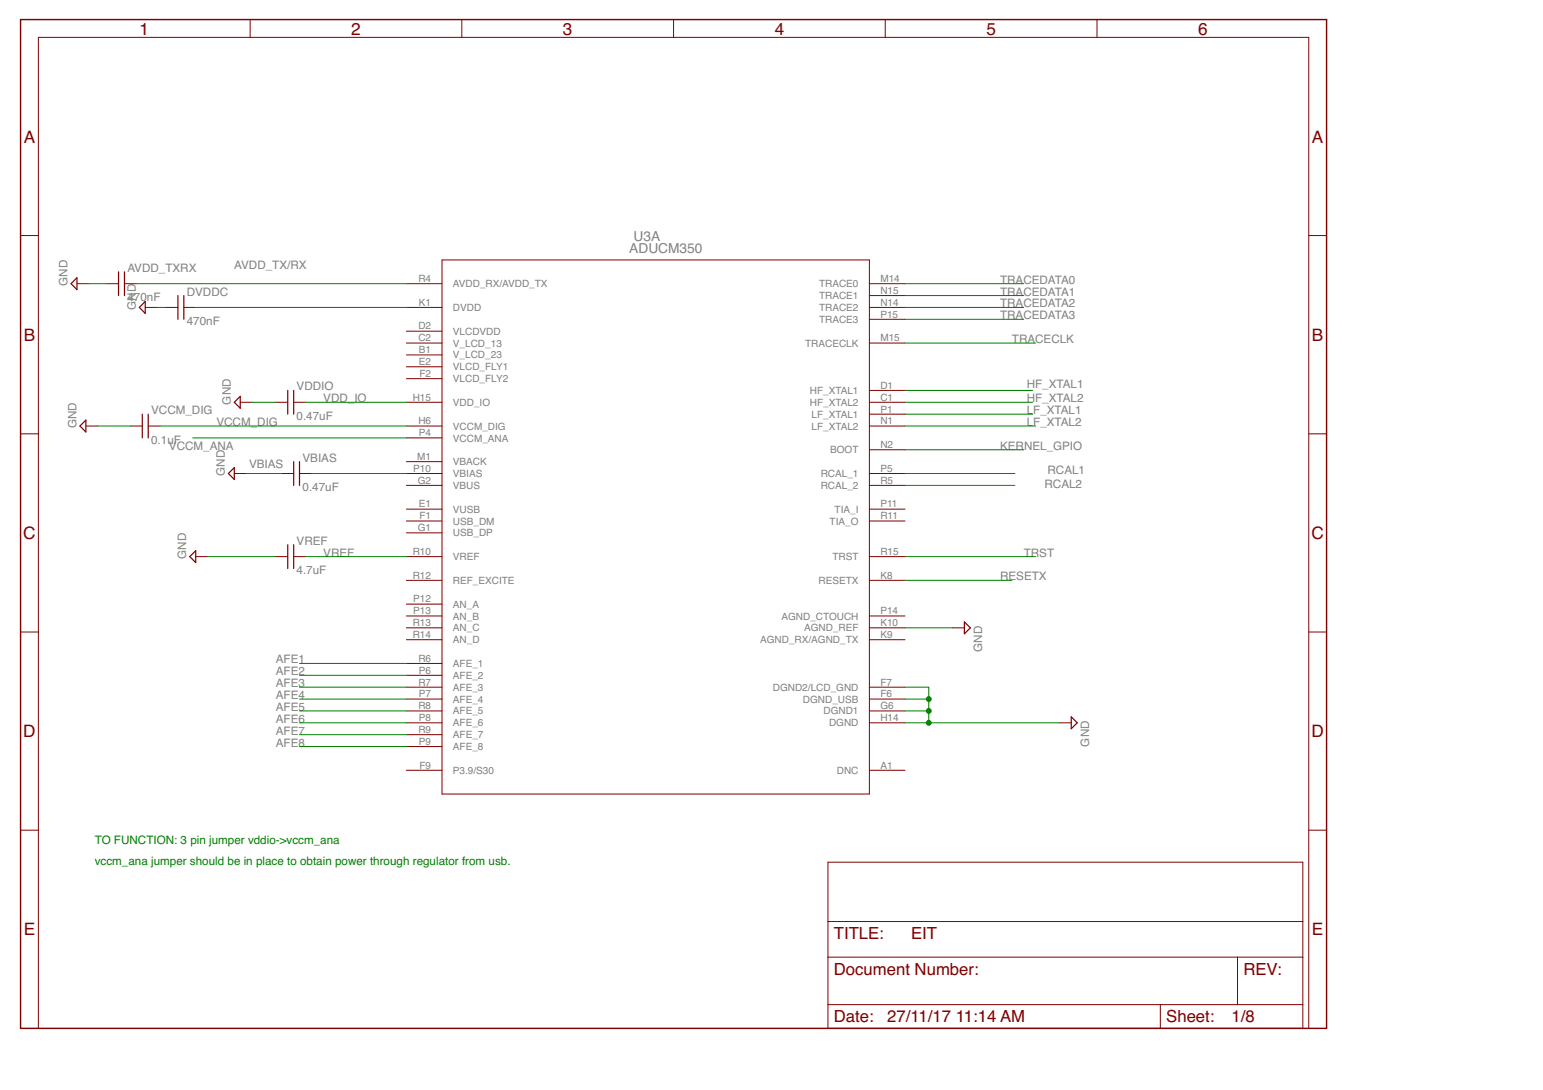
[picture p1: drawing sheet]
<svg xmlns="http://www.w3.org/2000/svg" width="297mm" height="210mm" viewBox="0 0 297 210" stroke-linecap="round" stroke-linejoin="round" font-family="sans-serif">
<g fill="none" stroke="#800000" stroke-width=".19">
<path d="M48.2 3.8v3.4M88.9 3.8v3.4M129.7 3.8v3.4M170.4 3.8v3.4M211.2 3.8v3.4M4 45.4h3.4M14.8 54.6h2.3M20.5 54.6h2.3M24 54.6h2.2M28 59.2h2.2M32 59.2h2.2M35.4 59.2h2.3"/>
<path d="M78.2 54.6h6.9M78.2 59.2h6.9M85.1 50.1h82.3v102.8h-82.3zM167.4 54.6h6.8M167.4 59.2h6.8M167.4 56.9h6.8M251.9 45.4h3.5M46.2 77.5h2.3M53.1 77.5h2.3M56.5 77.5h2.3M78.2 63.8h6.9M78.2 66.1h6.9"/>
<path d="M78.2 68.3h6.9M78.2 70.6h6.9M78.2 72.9h6.9M78.2 77.5h6.9M167.4 66.1h6.8M167.4 77.5h6.8M167.4 61.5h6.8M167.4 75.2h6.8M167.4 79.8h6.8M4 83.5h3.4M16.5 82h2.3M25.1 82h2.3"/>
<path d="M28.5 82h2.3M45.1 91.2h2.3M54.3 91.2h2.2M57.7 91.2h2.2M78.2 82h6.9M78.2 84.3h6.9M78.2 88.9h6.9M78.2 91.2h6.9M78.2 93.5h6.9M78.2 98h6.9M167.4 82h6.8M167.4 91.2h6.8"/>
<path d="M167.4 93.5h6.8M167.4 98h6.8M167.4 86.6h6.8M251.9 83.5h3.5M37.7 107.2h2.3M53.1 107.2h2.3M56.5 107.2h2.3M78.2 100.3h6.9M78.2 102.6h6.9M78.2 107.2h6.9M78.2 111.8h6.9M78.2 116.3h6.9"/>
<path d="M78.2 118.6h6.9M167.4 100.3h6.8M167.4 107.2h6.8M167.4 111.8h6.8M167.4 118.6h6.8M4 121.7h3.4M78.2 120.9h6.9M78.2 123.2h6.9M78.2 127.8h6.9M78.2 130h6.9M78.2 132.3h6.9M78.2 134.6h6.9"/>
<path d="M78.2 136.9h6.9M78.2 139.2h6.9M167.4 120.9h6.8M167.4 123.2h6.8M167.4 132.3h6.8M167.4 134.6h6.8M167.4 136.9h6.8M167.4 139.2h6.8M183.4 120.9h2.3M203.9 139.2h2.3M251.9 121.7h3.5M4 159.9h3.4"/>
<path d="M78.2 141.5h6.9M78.2 143.8h6.9M78.2 148.3h6.9M167.4 148.3h6.8M251.9 159.9h3.5M159.4 166h91.4v32h-91.4zM159.4 177.5h91.4M7.4 198v-190.8h244.5v190.8M159.4 184.3h91.4M159.4 193.5h91.4M223.4 193.5v4.5M238.2 184.3v9.2"/>
</g>
<g fill="none" stroke="#800000" stroke-width=".23">
<path d="M14.8 53.5v2.3l-1.1-1.2zM22.8 52.3v4.6M24 52.3v4.6M26.8 59.2l1.2-1.1v2.2zM34.2 56.9v4.6M35.4 56.9v4.6M27.4 79.8v4.5M28.5 79.8v4.5M46.2 76.3v2.3l-1.1-1.1zM55.4 75.2v4.6M56.5 75.2v4.6M16.5 80.9v2.3l-1.1-1.2z"/>
<path d="M45.1 90v2.3l-1.1-1.1zM56.5 88.9v4.6M57.7 88.9v4.6M37.7 106v2.3l-1.2-1.1zM55.4 104.9v4.6M56.5 104.9v4.6M185.7 119.8l1.1 1.1-1.1 1.1zM206.2 138l1.2 1.2-1.2 1.1z"/>
</g>
<path d="M4 3.8h251.4v194.2h-251.4z" fill="none" stroke="#800000" stroke-width=".28"/>
<g fill="none" stroke="#008000" stroke-width=".19">
<path d="M17.1 54.6h3.4M26.2 54.6h52M30.2 59.2h1.8M37.7 59.2h40.5M174.2 59.2h22.9M174.2 54.6h22.9M174.2 56.9h22.9M48.5 77.5h4.6M58.8 77.5h19.4M174.2 77.5h24.6M174.2 66.1h25.2M174.2 75.2h24.6"/>
<path d="M174.2 79.8h24.6M174.2 61.5h22.9M18.8 82h6.3M30.8 82h47.4M37.1 84.3h41.1M47.4 91.2h6.9M59.9 91.2h18.3M174.2 82h25.2M174.2 91.2h21.2M174.2 86.6h22.9M174.2 93.5h21.2M40 107.2h13.1"/>
<path d="M58.8 107.2h19.4M174.2 107.2h25.2M174.2 111.8h20.6M57.7 132.3h20.5M57.7 139.2h20.5M57.7 136.9h20.5M57.7 134.6h20.5M57.7 127.8h20.5M57.7 130h20.5M174.2 132.3h4.6v6.9M174.2 139.2h29.7M174.2 136.9h4.6"/>
<path d="M174.2 134.6h4.6M174.2 120.9h9.2M57.7 141.5h20.5M57.7 143.8h20.5"/>
</g>
<g fill="#008000" stroke="#008000" stroke-width=".19">
<circle cx="178.8" cy="136.9" r=".47"/>
<circle cx="178.8" cy="139.2" r=".47"/>
<circle cx="178.8" cy="134.6" r=".47"/>
</g>
<g font-size="3.3" fill="#800000">
<text x="26.9" y="6.7">1</text>
<text x="67.6" y="6.7">2</text>
<text x="108.4" y="6.7">3</text>
<text x="149.1" y="6.7">4</text>
<text x="189.9" y="6.7">5</text>
<text x="230.7" y="6.7">6</text>
<text x="4.6" y="27.5">A</text>
<text x="252.6" y="27.5">A</text>
<text x="4.6" y="65.6">B</text>
<text x="252.6" y="65.6">B</text>
<text x="4.5" y="103.8">C</text>
<text x="252.5" y="103.8">C</text>
<text x="4.5" y="141.9">D</text>
<text x="252.5" y="141.9">D</text>
<text x="4.6" y="180.1">E</text>
<text x="252.6" y="180.1">E</text>
</g>
<g font-size="3.2" fill="#800000">
<text x="160.5" y="180.9">TITLE:</text>
<text x="175.4" y="180.9">EIT</text>
<text x="160.5" y="187.8">Document Number:</text>
<text x="239.4" y="187.8">REV:</text>
<text x="160.5" y="196.9">Date:</text>
<text x="170.8" y="196.9">27/11/17</text>
<text x="184" y="196.9">11:14 AM</text>
<text x="224.5" y="196.9">Sheet:</text>
<text x="237.1" y="196.9">1/8</text>
</g>
<g font-size="2.6" fill="#808080">
<text x="122" y="46.4">U3A</text>
<text x="121.1" y="48.7">ADUCM350</text>
</g>
<g font-size="2.2" fill="#808080">
<text x="24.5" y="52.3">AVDD_TXRX</text>
<text x="45.1" y="51.8">AVDD_TX/RX</text>
<text x="13" y="55.1" transform="rotate(-90 13 55.1)">GND</text>
<text x="24.5" y="58.1">470nF</text>
<text x="26.1" y="59.6" transform="rotate(-90 26.1 59.6)">GND</text>
<text x="36" y="56.9">DVDDC</text>
<text x="192.5" y="56.9">TRACEDATA1</text>
<text x="192.5" y="59.2">TRACEDATA2</text>
<text x="192.5" y="54.6">TRACEDATA0</text>
<text x="36" y="62.6">470nF</text>
<text x="192.5" y="61.5">TRACEDATA3</text>
<text x="194.8" y="66.1">TRACECLK</text>
<text x="44.4" y="77.9" transform="rotate(-90 44.4 77.9)">GND</text>
<text x="57.1" y="75.2">VDDIO</text>
<text x="62.2" y="77.5">VDD_IO</text>
<text x="197.7" y="74.6">HF_XTAL1</text>
<text x="197.7" y="77.5">HF_XTAL2</text>
<text x="14.7" y="82.5" transform="rotate(-90 14.7 82.5)">GND</text>
<text x="29.1" y="79.8">VCCM_DIG</text>
<text x="41.7" y="82.1">VCCM_DIG</text>
<text x="57.1" y="80.9">0.47uF</text>
<text x="197.7" y="79.8">LF_XTAL1</text>
<text x="197.7" y="82.1">LF_XTAL2</text>
<text x="29.1" y="85.5">0.1uF</text>
<text x="32.5" y="86.6">VCCM_ANA</text>
<text x="58.2" y="88.9">VBIAS</text>
<text x="192.5" y="86.6">KERNEL_GPIO</text>
<text x="43.3" y="91.6" transform="rotate(-90 43.3 91.6)">GND</text>
<text x="48" y="90">VBIAS</text>
<text x="58.2" y="94.6">0.47uF</text>
<text x="201.1" y="94">RCAL2</text>
<text x="201.7" y="91.2">RCAL1</text>
<text x="35.9" y="107.6" transform="rotate(-90 35.9 107.6)">GND</text>
<text x="57.1" y="104.9">VREF</text>
<text x="62.2" y="107.2">VREF</text>
<text x="197.1" y="107.2">TRST</text>
<text x="57.1" y="110.6">4.7uF</text>
<text x="192.5" y="111.8">RESETX</text>
<text x="189.1" y="125.5" transform="rotate(-90 189.1 125.5)">GND</text>
<text x="53.1" y="127.8">AFE1</text>
<text x="53.1" y="130">AFE2</text>
<text x="53.1" y="132.3">AFE3</text>
<text x="53.1" y="134.6">AFE4</text>
<text x="53.1" y="136.9">AFE5</text>
<text x="53.1" y="139.2">AFE6</text>
<text x="53.1" y="141.5">AFE7</text>
<text x="53.1" y="143.8">AFE8</text>
<text x="209.7" y="143.8" transform="rotate(-90 209.7 143.8)">GND</text>
</g>
<g font-size="2.2" fill="#008000">
<text x="18.2" y="162.6">TO FUNCTION: 3 pin jumper vddio-&gt;vccm_ana</text>
<text x="18.2" y="166.6">vccm_ana jumper should be in place to obtain power through regulator from usb.</text>
</g>
<g font-size="1.9" fill="#808080">
<text x="80.5" y="54.3">R4</text>
<text x="80.6" y="58.9">K1</text>
<text x="87.2" y="55.3">AVDD_RX/AVDD_TX</text>
<text x="87.2" y="59.9">DVDD</text>
<text x="157.7" y="55.3">TRACE0</text>
<text x="157.7" y="57.6">TRACE1</text>
<text x="157.7" y="59.9">TRACE2</text>
<text x="169.5" y="54.3">M14</text>
<text x="169.5" y="56.6">N15</text>
<text x="169.5" y="58.9">N14</text>
<text x="80.5" y="63.4">D2</text>
<text x="80.5" y="65.7">C2</text>
<text x="87.2" y="64.5">VLCDVDD</text>
<text x="157.7" y="62.2">TRACE3</text>
<text x="169.5" y="61.2">P15</text>
<text x="169.5" y="65.7">M15</text>
<text x="80.6" y="68">B1</text>
<text x="80.6" y="70.3">E2</text>
<text x="87.2" y="66.7">V_LCD_13</text>
<text x="87.2" y="69">V_LCD_23</text>
<text x="87.2" y="71.3">VLCD_FLY1</text>
<text x="155" y="66.7">TRACECLK</text>
<text x="79.5" y="77.2">H15</text>
<text x="80.7" y="72.6">F2</text>
<text x="87.2" y="73.6">VLCD_FLY2</text>
<text x="155.9" y="75.9">HF_XTAL1</text>
<text x="169.5" y="74.9">D1</text>
<text x="169.5" y="77.2">C1</text>
<text x="80.5" y="81.7">H6</text>
<text x="87.2" y="78.2">VDD_IO</text>
<text x="87.2" y="82.7">VCCM_DIG</text>
<text x="155.9" y="78.2">HF_XTAL2</text>
<text x="156.2" y="80.5">LF_XTAL1</text>
<text x="156.2" y="82.7">LF_XTAL2</text>
<text x="169.5" y="79.4">P1</text>
<text x="169.5" y="81.7">N1</text>
<text x="80.3" y="88.6">M1</text>
<text x="80.6" y="84">P4</text>
<text x="87.2" y="85">VCCM_ANA</text>
<text x="87.2" y="89.6">VBACK</text>
<text x="159.8" y="87.3">BOOT</text>
<text x="169.5" y="86.3">N2</text>
<text x="79.6" y="90.9">P10</text>
<text x="80.4" y="93.2">G2</text>
<text x="87.2" y="91.9">VBIAS</text>
<text x="87.2" y="94.2">VBUS</text>
<text x="158" y="91.9">RCAL_1</text>
<text x="158" y="94.2">RCAL_2</text>
<text x="169.5" y="90.9">P5</text>
<text x="169.5" y="93.2">R5</text>
<text x="80.6" y="97.7">E1</text>
<text x="80.7" y="100">F1</text>
<text x="87.2" y="98.7">VUSB</text>
<text x="87.2" y="101">USB_DM</text>
<text x="159.7" y="101">TIA_O</text>
<text x="160.7" y="98.7">TIA_I</text>
<text x="169.5" y="97.7">P11</text>
<text x="169.5" y="100">R11</text>
<text x="79.5" y="106.9">R10</text>
<text x="80.4" y="102.3">G1</text>
<text x="87.2" y="103.3">USB_DP</text>
<text x="87.2" y="107.9">VREF</text>
<text x="160.2" y="107.9">TRST</text>
<text x="169.5" y="106.9">R15</text>
<text x="79.5" y="111.4">R12</text>
<text x="87.2" y="112.4">REF_EXCITE</text>
<text x="157.6" y="112.5">RESETX</text>
<text x="169.5" y="111.4">K8</text>
<text x="79.6" y="116">P12</text>
<text x="79.6" y="118.3">P13</text>
<text x="87.2" y="117">AN_A</text>
<text x="87.2" y="119.3">AN_B</text>
<text x="150.4" y="119.3">AGND_CTOUCH</text>
<text x="169.5" y="118.3">P14</text>
<text x="79.5" y="120.6">R13</text>
<text x="79.5" y="122.9">R14</text>
<text x="87.2" y="121.6">AN_C</text>
<text x="87.2" y="123.9">AN_D</text>
<text x="146.3" y="123.9">AGND_RX/AGND_TX</text>
<text x="154.8" y="121.6">AGND_REF</text>
<text x="169.5" y="120.6">K10</text>
<text x="169.5" y="122.9">K9</text>
<text x="80.5" y="127.4">R6</text>
<text x="80.6" y="129.7">P6</text>
<text x="87.2" y="128.4">AFE_1</text>
<text x="87.2" y="130.7">AFE_2</text>
<text x="80.5" y="132">R7</text>
<text x="80.5" y="136.6">R8</text>
<text x="80.6" y="134.3">P7</text>
<text x="87.2" y="133">AFE_3</text>
<text x="87.2" y="135.3">AFE_4</text>
<text x="87.2" y="137.6">AFE_5</text>
<text x="148.8" y="133">DGND2/LCD_GND</text>
<text x="154.6" y="135.3">DGND_USB</text>
<text x="158.5" y="137.6">DGND1</text>
<text x="169.5" y="132">F7</text>
<text x="169.5" y="134.3">F6</text>
<text x="169.5" y="136.6">G6</text>
<text x="80.5" y="141.2">R9</text>
<text x="80.6" y="138.9">P8</text>
<text x="80.6" y="143.4">P9</text>
<text x="87.2" y="139.9">AFE_6</text>
<text x="87.2" y="142.2">AFE_7</text>
<text x="159.6" y="139.9">DGND</text>
<text x="169.5" y="138.9">H14</text>
<text x="80.7" y="148">F9</text>
<text x="87.2" y="144.4">AFE_8</text>
<text x="87.2" y="149">P3.9/S30</text>
<text x="161.1" y="149">DNC</text>
<text x="169.5" y="148">A1</text>
</g>
</svg>
